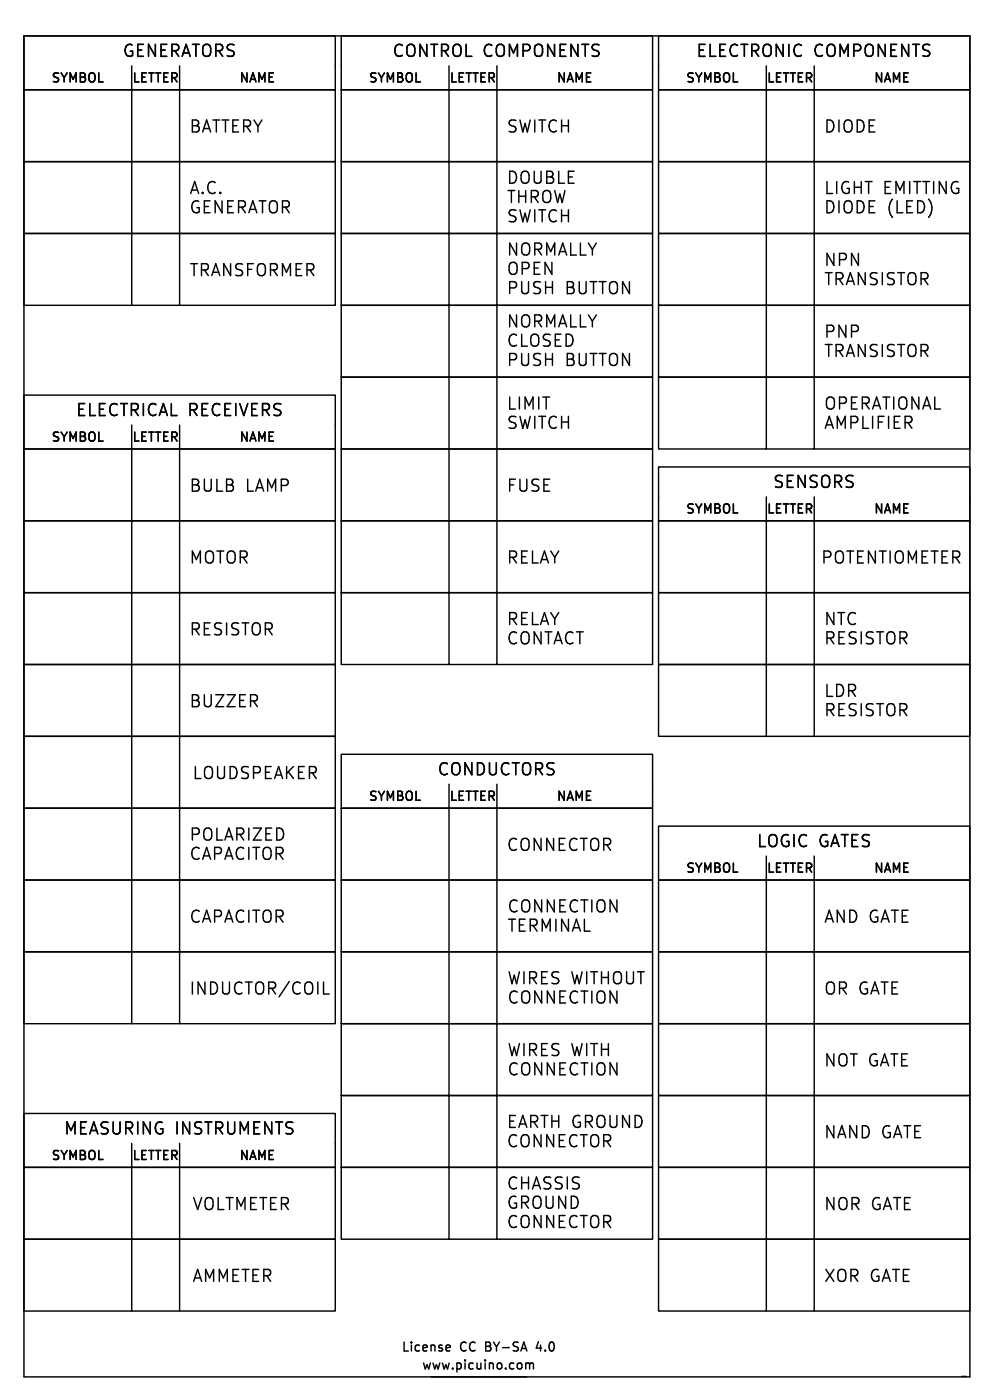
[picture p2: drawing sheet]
<svg xmlns="http://www.w3.org/2000/svg" width="210mm" height="297mm" viewBox="0 0 210 297" stroke-linecap="round" stroke-linejoin="round" font-family="sans-serif">
<g fill="none" stroke="#000" stroke-width=".3">
<path d="M5.1 19.1h22.8v15.2h-22.8zM5.1 7.6h200.6v284.5h-200.6zM27.9 14v5.1h-22.8v-11.5h66v11.5h-33h33v15.2h-33h33v15.2h-33h33v15.3h-33M38.1 14v5.1h-10.2h10.2v15.2h-10.2h10.2v15.2h-10.2h10.2v15.3h-10.2M72.4 19.1h22.8v15.2h-22.8zM95.2 14v5.1h-22.8v-11.5h66v11.5h-33h33v15.2h-33h33v15.2h-33h33v15.3h-33h33v15.2h-33h33v15.3h-33h33v15.2h-33h33v15.2h-33h33v15.3h-33M105.4 14v5.1h-10.2h10.2v15.2h-10.2h10.2v15.2h-10.2h10.2v15.3h-10.2h10.2v15.2h-10.2h10.2v15.3h-10.2h10.2v15.2h-10.2h10.2v15.2h-10.2h10.2v15.3h-10.2M139.7 19.1h22.9v15.2h-22.9zM162.6 14v5.1h-22.9v-11.5h66v11.5h-33h33v15.2h-33h33v15.2h-33h33v15.3h-33h33v15.2h-33h33v15.3h-33M172.7 14v5.1h-10.1h10.1v15.2h-10.1h10.1v15.2h-10.1h10.1v15.3h-10.1h10.1v15.2h-10.1h10.1v15.3h-10.1M5.1 34.3h22.8v15.2h-22.8zM72.4 34.3h22.8v15.2h-22.8z"/>
<path d="M139.7 34.3h22.9v15.2h-22.9zM5.1 49.5h22.8v15.3h-22.8zM72.4 49.5h22.8v15.3h-22.8zM139.7 49.5h22.9v15.3h-22.9zM72.4 64.8h22.8v15.2h-22.8zM139.7 64.8h22.9v15.2h-22.9zM5.1 95.3h22.8v15.2h-22.8zM27.9 90.2v5.1h-22.8v-11.5h66v11.5h-33h33v15.2h-33h33v15.2h-33h33v15.3h-33h33v15.2h-33h33v15.3h-33h33v15.2h-33h33v15.2h-33h33v15.3h-33M38.1 90.2v5.1h-10.2h10.2v15.2h-10.2h10.2v15.2h-10.2h10.2v15.3h-10.2h10.2v15.2h-10.2h10.2v15.3h-10.2h10.2v15.2h-10.2h10.2v15.2h-10.2h10.2v15.3h-10.2M72.4 95.3h22.8v15.2h-22.8zM72.4 80h22.8v15.3h-22.8zM139.7 80h22.9v15.3h-22.9z"/>
<path d="M5.1 110.5h22.8v15.2h-22.8zM72.4 110.5h22.8v15.2h-22.8zM139.7 110.5h22.9v15.2h-22.9zM162.6 105.4v5.1h-22.9v-11.4h66v11.4h-33h33v15.2h-33h33v15.3h-33h33v15.2h-33M172.7 105.4v5.1h-10.1h10.1v15.2h-10.1h10.1v15.3h-10.1h10.1v15.2h-10.1M5.1 125.7h22.8v15.3h-22.8zM72.4 125.7h22.8v15.3h-22.8zM139.7 125.7h22.9v15.3h-22.9zM5.1 141h22.8v15.2h-22.8zM5.1 156.2h22.8v15.3h-22.8zM139.7 141h22.9v15.2h-22.9zM5.1 171.5h22.8v15.2h-22.8z"/>
<path d="M72.4 171.5h22.8v15.2h-22.8zM95.2 166.4v5.1h-22.8v-11.5h66v11.5h-33h33v15.2h-33h33v15.2h-33h33v15.3h-33h33v15.2h-33h33v15.2h-33h33v15.3h-33M105.4 166.4v5.1h-10.2h10.2v15.2h-10.2h10.2v15.2h-10.2h10.2v15.3h-10.2h10.2v15.2h-10.2h10.2v15.2h-10.2h10.2v15.3h-10.2M5.1 186.7h22.8v15.2h-22.8zM72.4 186.7h22.8v15.2h-22.8zM139.7 186.7h22.9v15.2h-22.9zM162.6 181.6v5.1h-22.9v-11.4h66v11.4h-33h33v15.2h-33h33v15.3h-33h33v15.2h-33h33v15.2h-33h33v15.3h-33h33v15.2h-33M172.7 181.6v5.1h-10.1h10.1v15.2h-10.1h10.1v15.3h-10.1h10.1v15.2h-10.1h10.1v15.2h-10.1h10.1v15.3h-10.1h10.1v15.2h-10.1M5.1 201.9h22.8v15.3h-22.8zM68.6 210.9h1.2M72.4 217.2h22.8v15.2h-22.8zM72.4 201.9h22.8v15.3h-22.8z"/>
<path d="M139.7 201.9h22.9v15.3h-22.9zM139.7 217.2h22.9v15.2h-22.9zM72.4 232.4h22.8v15.2h-22.8zM139.7 232.4h22.9v15.2h-22.9zM5.1 247.6h22.8v15.3h-22.8zM27.9 242.6v5h-22.8v-11.4h66v11.4h-33h33v15.3h-33h33v15.2h-33M38.1 242.6v5h-10.2h10.2v15.3h-10.2h10.2v15.2h-10.2M72.4 247.6h22.8v15.3h-22.8zM139.7 247.6h22.9v15.3h-22.9zM5.1 262.9h22.8v15.2h-22.8zM139.7 262.9h22.9v15.2h-22.9zM94.9 285.3l.5 .1 .1 .4-.9 .2"/>
<path d="M95.4 286.5l-.5 .1M110.6 289.3v.9M111.5 289.2v1.2M111.5 289.3l.6-.1 .2 .2M112.3 289.4l.3-.2h.5l.1 1.2M112.3 289.4v1M114.2 284.6l-.4 1.4h1.1M204 292h1"/>
</g>
<g font-size="3.5">
<text x="25.9" y="12.5">GENERATORS</text>
<text x="83.1" y="12.5">CONTROL COMPONENTS</text>
<text x="147.5" y="12.5">ELECTRONIC COMPONENTS</text>
<text x="40" y="28.3">BATTERY</text>
<text x="107.3" y="28.3">SWITCH</text>
<text x="174.6" y="28.3">DIODE</text>
<text x="40" y="41.4">A.C.</text>
<text x="107.3" y="39.2">DOUBLE</text>
<text x="174.6" y="41.4">LIGHT EMITTING</text>
<text x="40" y="45.5">GENERATOR</text>
<text x="107.3" y="43.3">THROW</text>
<text x="107.3" y="47.4">SWITCH</text>
<text x="174.6" y="45.5">DIODE (LED)</text>
<text x="40" y="58.8">TRANSFORMER</text>
<text x="107.3" y="54.4">NORMALLY</text>
<text x="107.3" y="58.5">OPEN</text>
<text x="174.6" y="56.6">NPN</text>
<text x="107.3" y="62.6">PUSH</text>
<text x="119.9" y="62.6">BUTTON</text>
<text x="174.6" y="60.7">TRANSISTOR</text>
<text x="107.3" y="69.7">NORMALLY</text>
<text x="174.6" y="71.9">PNP</text>
<text x="107.3" y="73.8">CLOSED</text>
<text x="107.3" y="77.9">PUSH</text>
<text x="119.9" y="77.9">BUTTON</text>
<text x="174.6" y="76">TRANSISTOR</text>
<text x="15.9" y="88.7">ELECTRICAL RECEIVERS</text>
<text x="107.3" y="87.1">LIMIT</text>
<text x="174.6" y="87.1">OPERATIONAL</text>
<text x="107.3" y="91.2">SWITCH</text>
<text x="174.6" y="91.2">AMPLIFIER</text>
<text x="40" y="104.5">BULB</text>
<text x="52.1" y="104.5">LAMP</text>
<text x="107.3" y="104.5">FUSE</text>
<text x="163.8" y="104">SENSORS</text>
<text x="40" y="119.8">MOTOR</text>
<text x="107.3" y="119.8">RELAY</text>
<text x="174" y="119.8">POTENTIOMETER</text>
<text x="40" y="135">RESISTOR</text>
<text x="107.3" y="132.8">RELAY</text>
<text x="107.3" y="136.9">CONTACT</text>
<text x="174.6" y="132.8">NTC</text>
<text x="174.6" y="136.9">RESISTOR</text>
<text x="174.6" y="148.1">LDR</text>
<text x="40" y="150.2">BUZZER</text>
<text x="174.6" y="152.2">RESISTOR</text>
<text x="40.6" y="165.5">LOUDSPEAKER</text>
<text x="92.6" y="164.9">CONDUCTORS</text>
<text x="40" y="178.5">POLARIZED</text>
<text x="40" y="182.6">CAPACITOR</text>
<text x="107.3" y="180.7">CONNECTOR</text>
<text x="160.4" y="180.2">LOGIC GATES</text>
<text x="40" y="196">CAPACITOR</text>
<text x="107.4" y="193.8">CONNECTION</text>
<text x="107.4" y="197.9">TERMINAL</text>
<text x="174.6" y="196">AND GATE</text>
<text x="107.4" y="209">WIRES WITHOUT</text>
<text x="40" y="211.2">INDUCTOR/COIL</text>
<text x="107.4" y="213.1">CONNECTION</text>
<text x="174.6" y="211.2">OR GATE</text>
<text x="107.4" y="224.3">WIRES WITH</text>
<text x="174.6" y="226.4">NOT GATE</text>
<text x="107.4" y="228.3">CONNECTION</text>
<text x="107.3" y="239.5">EARTH GROUND</text>
<text x="13.4" y="241.1">MEASURING INSTRUMENTS</text>
<text x="107.3" y="243.6">CONNECTOR</text>
<text x="174.6" y="241.7">NAND GATE</text>
<text x="40.6" y="256.9">VOLTMETER</text>
<text x="107.3" y="252.6">CHASSIS</text>
<text x="107.3" y="256.6">GROUND</text>
<text x="174.6" y="256.9">NOR GATE</text>
<text x="107.3" y="260.7">CONNECTOR</text>
<text x="40.6" y="272.2">AMMETER</text>
<text x="174.6" y="272.2">XOR GATE</text>
</g>
<g font-size="2.7">
<text x="10.7" y="17.9">SYMBOL</text>
<text x="27.9" y="17.9">LETTER</text>
<text x="50.6" y="17.9">NAME</text>
<text x="78" y="17.9">SYMBOL</text>
<text x="95.2" y="17.9">LETTER</text>
<text x="117.9" y="17.9">NAME</text>
<text x="145.3" y="17.9">SYMBOL</text>
<text x="162.5" y="17.9">LETTER</text>
<text x="185.2" y="17.9">NAME</text>
<text x="10.7" y="94.1">SYMBOL</text>
<text x="27.9" y="94.1">LETTER</text>
<text x="50.6" y="94.1">NAME</text>
<text x="145.3" y="109.4">SYMBOL</text>
<text x="162.5" y="109.4">LETTER</text>
<text x="185.2" y="109.4">NAME</text>
<text x="78" y="170.3">SYMBOL</text>
<text x="95.2" y="170.3">LETTER</text>
<text x="117.9" y="170.3">NAME</text>
<text x="145.3" y="185.6">SYMBOL</text>
<text x="162.5" y="185.6">LETTER</text>
<text x="185.2" y="185.6">NAME</text>
<text x="10.7" y="246.5">SYMBOL</text>
<text x="27.9" y="246.5">LETTER</text>
<text x="50.6" y="246.5">NAME</text>
<text x="85" y="287.2">License</text>
<text x="97.6" y="287.2">CC</text>
<text x="103.4" y="287.2">BY-SA</text>
<text x="114.7" y="287.2">4.0</text>
<text x="89.3" y="291">www.picuino.com</text>
</g>
</svg>
